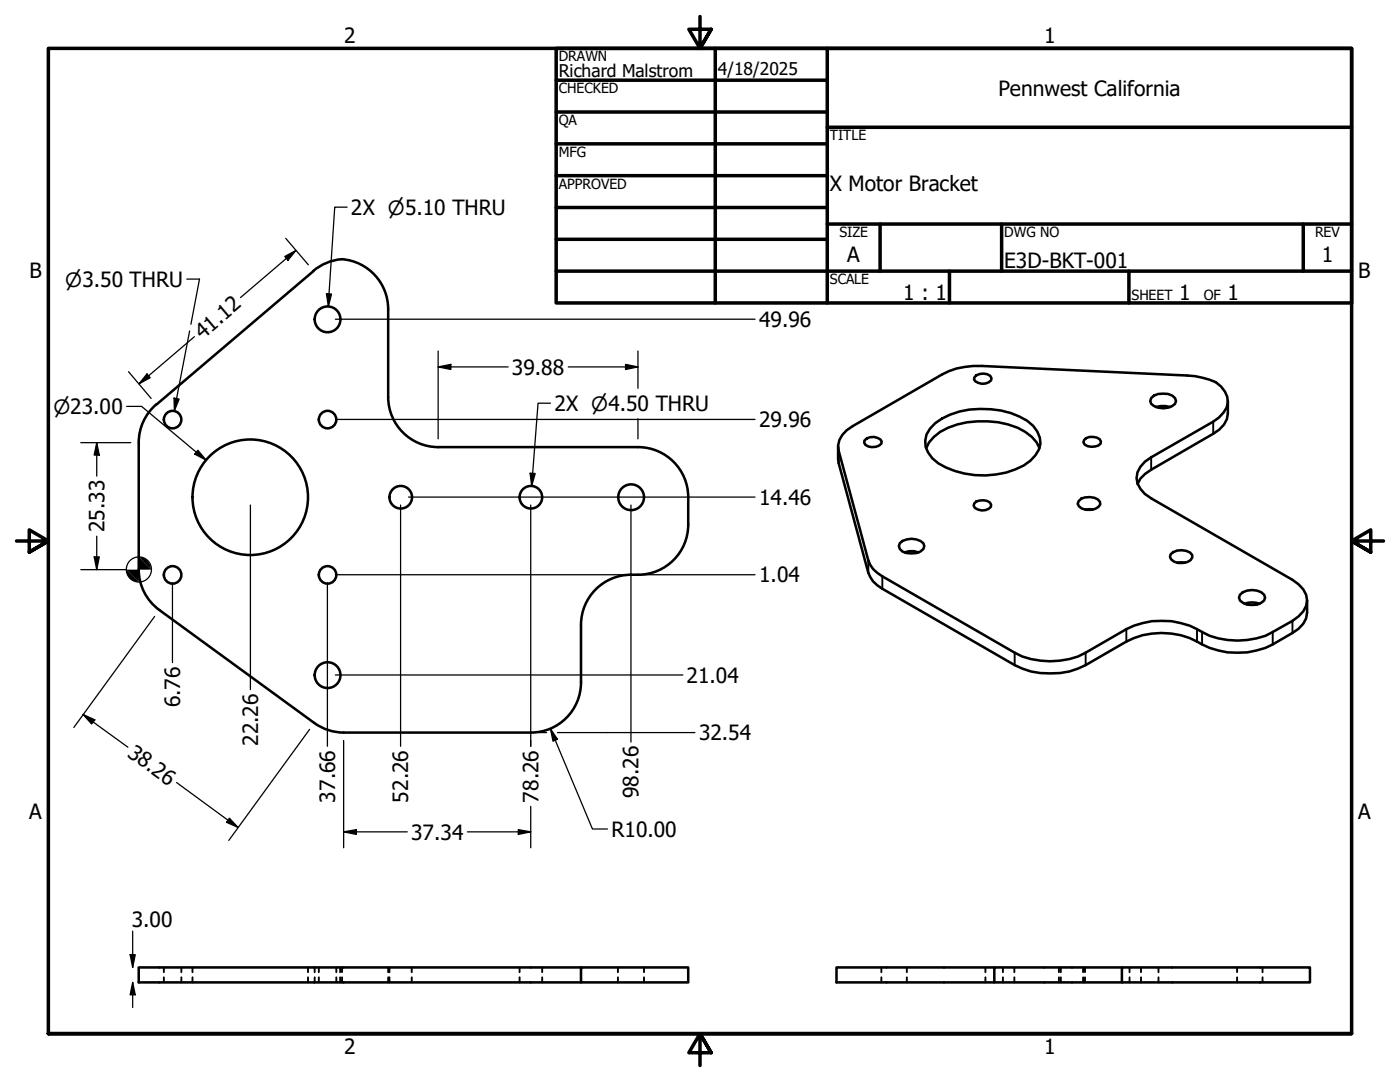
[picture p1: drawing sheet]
<svg xmlns="http://www.w3.org/2000/svg" width="279mm" height="216mm" viewBox="0 0 279 216" stroke-linecap="round" stroke-linejoin="round" font-family="sans-serif">
<!-- layer: Hidden (ANSI) -->
<g fill="none" stroke="#000" stroke-width=".38">
<path d="M32.7 193v1M32.7 195v1M36.2 193v1M36.2 195v1M38.4 193v1M38.4 195v1M61.5 193v1M61.5 195v1M62.8 193v1M62.8 195v1M63.6 193v1M63.6 195v1"/>
<path d="M67.1 193v1M67.1 195v1M67.9 193v1M67.9 195v1M68.3 193v1M68.3 195v1M77.5 193v1M77.5 195v1M77.7 193v1M77.7 195v1M82.2 193v1M82.2 195v1"/>
<path d="M103.7 193v1M103.7 195v1M108.2 193v1M108.2 195v1M123.3 193v1M123.3 195v1M128.5 193v1M128.5 195v1M175.9 193v1M175.9 195v1M181 193v1M181 195v1"/>
<path d="M196.7 193v1M196.7 195v1M200.2 193v1M200.2 195v1M202.4 193v1M202.4 195v1M211.3 193v1M211.3 195v1M211.7 193v1M211.7 195v1M216.2 193v1M216.2 195v1"/>
<path d="M216.5 193v1M216.5 195v1M225.4 193v1M225.4 195v1M227.7 193v1M227.7 195v1M231.2 193v1M231.2 195v1M246.9 193v1M246.9 195v1M252 193v1M252 195v1"/>
</g>
<!-- layer: Visible (ANSI) -->
<g fill="none" stroke="#000" stroke-width=".51">
<path d="M62.5 54.1l-31.3 26.6M68.2 51.7a10 10 0 0 0-5.7 2.4M68.3 51.7a10 10 0 0 1 9.2 10M77.5 79.2a10 10 0 0 0 10 10h39.8a10 10 0 0 1 10.1 10M77.5 61.7v17.5M194.9 74.9a2.61 2.61 0 0 1 2.7 .1l.3 .4-.1 .5a2.24 2.24 0 0 1-3.4-.2l.1-.5zM229.7 79.4a3.6 3.6 0 0 1 4.8 0l.2 .6-.2 .6a3.6 3.6 0 0 1-4.8 0l-.1-.6zM31.2 80.7a10 10 0 0 0-3.5 7.6v25.3a10 10 0 0 0 4.1 8.1M137.4 99.2v5.5M167.3 89.1l.1 3.4 5.9 21.8a5.5 5.5 0 0 0 2.8 3.2l26.4 15.2a16 16 0 0 0 14.2 0l8.1-4.7a15.4 15.4 0 0 1 15.1 .6 15.9 15.9 0 0 0 14.1 0l3.9-2.3a4.9 4.9 0 0 0 3-4.1v-2.4M169 85.9l1.2-.9 17.9-10.3a14.1 14.1 0 0 1 7.9-1.7l40.9 1.9a16.7 16.7 0 0 1 5.7 1.4 4.5 4.5 0 0 1 2.2 5l-.6 1.1-.9 .9-1.2 .8-12.4 7.1a5.1 5.1 0 0 0-2.9 4.2 5.1 5.1 0 0 0 2.9 4l28.2 16.3a5.1 5.1 0 0 1 3 4.1 5.1 5.1 0 0 1-3 4.1l-3.9 2.2a15.4 15.4 0 0 1-15.1-.6 15.9 15.9 0 0 0-14.1 0l-8.1 4.7a15.5 15.5 0 0 1-14.2 0l-26.4-15.2a5.5 5.5 0 0 1-2.8-3.2l-5.9-21.8a4 4 0 0 1 1.6-4.1zM172.5 87.9a2.23 2.23 0 0 1 3.5 .2l-.1 .4a2.44 2.44 0 0 1-3.2 .3l-.2-.5z"/>
<path d="M184.8 89.4a7.7 7.7 0 0 1 4.4-4.1 18.3 18.3 0 0 1 15.4 .9l1.3 1 1 1.1 .6 1.1M186.6 84.5a17 17 0 0 1 16.9-1.4 6.2 6.2 0 0 1 4.1 5.4 6.8 6.8 0 0 1-5 5.2 17.6 17.6 0 0 1-15.3-1.2 5.3 5.3 0 0 1-2.6-4.6l.2-1.2 .7-1.2zM215.8 99.5a3.8 3.8 0 0 1 3.3 .1l.4 .5 .1 .5a2.96 2.96 0 0 1-4.3 .4l-.2-.5 .2-.5zM216.7 87.4a2.81 2.81 0 0 1 2.8 .2l.2 .5-.1 .4a2.57 2.57 0 0 1-3.1 .2l-.3-.4 .1-.5zM230.7 81.2l.9-.2 2 .2M245 80v2.5a4.9 4.9 0 0 1-2.9 4.1l-12.4 7.1-1.2 .9-.9 .9-.6 1.1M137.4 104.7a10.1 10.1 0 0 1-11.5 10 10 10 0 0 0-9.9 10M179.6 108.4a3.5 3.5 0 0 1 4.7 0l.2 .6a2.16 2.16 0 0 1-2.6 1.4 2.06 2.06 0 0 1-2.5-1.4zM180.5 110.2l.9-.2h1l.9 .2M194.8 100.1a2.81 2.81 0 0 1 2.7 .2l.3 .4-.1 .5a2.19 2.19 0 0 1-3.4-.3l.1-.4zM216.6 101.7h1.5M233.6 110.6a3.1 3.1 0 0 1 3.9-.4l.4 .5v.6a2.48 2.48 0 0 1-2.8 1l-.8-.2-.6-.5-.2-.5z"/>
<path d="M234.9 112.3h1.6M247.5 118.7a3.5 3.5 0 0 1 4.8 0l.2 .6-.2 .5a3.7 3.7 0 0 1-4.8 0l-.2-.5zM31.8 121.7l30.9 22.6M116 124.7v11.5M116 136.2a10 10 0 0 1-10.1 10M248.3 120.5a4.7 4.7 0 0 1 3.1 0M62.7 144.3a10 10 0 0 0 5.9 1.9h37.3M116 193h21.4v3h-21.4zM116 193h-88.3v3h88.3M198.4 196h25.5v-3h37.5v3h-37.5M198.4 193h-31.5v3h31.5v-3h25.5"/>
<circle cx="65.4" cy="63.7" r="2.57"/>
<circle cx="34.4" cy="83.7" r="1.75"/>
<circle cx="49.9" cy="99.2" r="11.5"/>
<circle cx="65.4" cy="83.7" r="1.75"/>
<circle cx="80" cy="99.2" r="2.25"/>
<circle cx="105.9" cy="99.2" r="2.25"/>
<circle cx="126" cy="99.2" r="2.57"/>
<circle cx="34.4" cy="114.7" r="1.75"/>
<circle cx="65.4" cy="114.7" r="1.75"/>
<circle cx="65.4" cy="134.7" r="2.57"/>
</g>
<!-- layer: Visible Narrow (ANSI) -->
<path d="M167.4 90v2.5M229.7 91.2v2.5M242.1 84.1v2.5M173.3 111.8v2.5M176.1 115v2.5M202.5 130.2v2.5M216.7 130.2v2.5M224.8 125.5v2.5M238.9 125.5v2.5M239.9 126.1v2.5M254 126.1v2.5M257.9 123.9v2.4" fill="none" stroke="#000" stroke-width=".38"/>
<!-- layer: Border (ANSI) -->
<g fill="none" stroke="#000" stroke-width=".7">
<path d="M111 9.7h158.7v50.8h-158.7zM111 16h54.1M139.7 3.3v6.4l-2.2-3.9h4.4l-2.2 3.9 2.2-3.9M142.7 9.7v50.8M165.1 9.7v50.8M111 22.4h54.1M111 28.7h54.1M111 35.1h54.1M165.1 25.4h104.6M111 41.4h54.1M111 47.8h54.1M111 54.1h158.7"/>
<path d="M165.1 44.7h104.6M175.6 44.7v9.4M189.5 54.1v6.4M199.9 44.7v9.4M225.3 54.1v6.4M260.1 44.7v9.4M3.3 107.9h6.4l-3.9-2.2v4.5l3.9-2.3-3.9 2.3M276.1 107.9h-6.4l3.9-2.2v4.5l-3.9-2.3 3.9 2.3M9.7 206.2v-196.5h260v196.5h-260h260M141.9 210.1l-2.2-3.9 2.2 3.9h-4.4l2.2-3.9v6.4"/>
</g>
<!-- layer: Dimension (ANSI) -->
<g fill="none" stroke="#000" stroke-width=".25">
<path d="M56.8 51.2l2.3-1.2-1.6 1.9zM57 47.6l4.5 5.2M59.1 50l-11.1 9.4M25.7 74.2l4.5 5.3M29.3 74.6l.7 .8-2.3 1.2zM38.8 67.2l-11.1 9.4M66.9 63.7h83.8M87.4 73.2l2.6-.5v1zM87.4 73.2h14M87.4 70v17.6M113.4 73.2h13.9M124.8 72.7l2.5 .5-2.5 .5z"/>
<path d="M127.3 70v7.5M16.1 88.3h10M19.3 88.3l.5 2.5h-1zM19.3 88.3v6.7M25.3 81.1h3l12.8 10.7M39.5 89.9l1.6 1.9-2.2-1.2zM66.9 83.7h83.8M81.5 99.2h69.2M127.3 83.6v4M16.1 113.7h9.2M18.8 111.1h1l-.5 2.6zM19.3 107v6.7"/>
<path d="M34.4 116.3v15.9M50 100.8v36.8M65.3 116.3v32.6M66.9 114.7h83.8M79.9 100.8v48.1M105.9 100.8v48.1v-1.1M125.9 100.8v47.3M30.9 123l-16.2 22.2M66.9 134.7h69.4M16.6 142.6l2.3 1-.6 .9zM16.6 142.6l8.9 6.5M35.2 156.1l12.3 9"/>
<path d="M61.8 145.5l-16.1 22.2M68.6 147.8v21.4M107.6 146.2h1.5M109.9 145.4l1.4 2.1-.9 .4zM109.9 145.4l8.3 20h3M111.3 146.2h27.4M45.8 163.3l1.7 1.8-2.3-1zM68.6 166l2.5-.5v1zM68.6 166h12.7M93.3 166h12.6M103.4 165.5l2.5 .5-2.5 .5zM105.9 160.9v8.3"/>
<path d="M26 190.5h1l-.5 2.5zM26.5 196l.5 2.5h-1zM26.5 185.8v7.2M26.5 196v5"/>
<circle cx="27.7" cy="113.6" r="2.51"/>
</g>
<g fill="#000">
<path d="M56.8 51.2l2.3-1.2-1.6 1.9zM29.3 74.6l.7 .8-2.3 1.2zM87.4 73.2l2.6-.5v1zM124.8 72.7l2.5 .5-2.5 .5zM19.3 88.3l.5 2.5h-1zM39.5 89.9l1.6 1.9-2.2-1.2zM18.8 111.1h1l-.5 2.6zM16.6 142.6l2.3 1-.6 .9zM109.9 145.4l1.4 2.1-.9 .4zM45.8 163.3l1.7 1.8-2.3-1zM68.6 166l2.5-.5v1zM103.4 165.5l2.5 .5-2.5 .5z"/>
<path d="M26 190.5h1l-.5 2.5zM26.5 196l.5 2.5h-1z"/>
<path d="M25.2 113.7l2.5 2.4a2.39 2.39 0 0 1-2.5-2.4z" fill-rule="evenodd"/>
<path d="M27.7 111.1l2.5 2.6h-5l2.5 2.4z" fill-rule="evenodd"/>
<path d="M27.7 111.1a2.49 2.49 0 0 1 2.5 2.6z" fill-rule="evenodd"/>
</g>
<!-- layer: Symbol (ANSI) -->
<path d="M37.3 55.7h2.5l-1.7 9M65.2 58.6l1 .1-.7 2.5zM69.3 41.3h-2.5l-1.3 19.9M34.7 79.4l1.1 .2-1 2.4zM37.8 66l-3 16M105.8 94.4l1 .1-.7 2.5zM109.9 80.5h-2.5l-1.3 16.5" fill="none" stroke="#000" stroke-width=".25"/>
<path d="M65.2 58.6l1 .1-.7 2.5zM34.7 79.4l1.1 .2-1 2.4zM105.8 94.4l1 .1-.7 2.5z" fill="#000"/>
<g font-size="4.2">
<text x="68.7" y="8.6">2</text>
<text x="208.4" y="8.6">1</text>
<text x="199.3" y="19.1">Pennwest California</text>
<text x="165.6" y="38.2">X Motor Bracket</text>
<text x="70" y="42.9">2X ⌀5.10 THRU</text>
<text x="169.1" y="52.2">A</text>
<text x="200.4" y="53.5">E3D-BKT-001</text>
<text x="263.8" y="52.2">1</text>
<text x="5.9" y="55.5">B</text>
<text x="180.3" y="59.9">1 : 1</text>
<text x="235.3" y="59.9">1</text>
<text x="245" y="59.9">1</text>
<text x="271.1" y="55.5">B</text>
<text x="151.5" y="65.2">49.96</text>
<text x="40.4" y="67.8" transform="rotate(-40 40.4 67.8)">41.12</text>
<text x="102.2" y="74.7">39.88</text>
<text x="110.7" y="82">2X ⌀4.50 THRU</text>
<text x="151.5" y="85.2">29.96</text>
<text x="151.5" y="100.7">14.46</text>
<text x="20.8" y="106.2" transform="rotate(-90 20.8 106.2)">25.33</text>
<text x="151.5" y="116.2">1.04</text>
<text x="137" y="136.2">21.04</text>
<text x="35.9" y="141.2" transform="rotate(-90 35.9 141.2)">6.76</text>
<text x="51.5" y="148.8" transform="rotate(-90 51.5 148.8)">22.26</text>
<text x="139.5" y="147.7">32.54</text>
<text x="25.3" y="150.8" transform="rotate(36 25.3 150.8)">38.26</text>
<text x="66.9" y="160.1" transform="rotate(-90 66.9 160.1)">37.66</text>
<text x="81.5" y="160.1" transform="rotate(-90 81.5 160.1)">52.26</text>
<text x="107.4" y="160.1" transform="rotate(-90 107.4 160.1)">78.26</text>
<text x="127.4" y="159.3" transform="rotate(-90 127.4 159.3)">98.26</text>
<text x="5.8" y="163.4">A</text>
<text x="82" y="167.5">37.34</text>
<text x="122" y="166.9">R10.00</text>
<text x="271" y="163.4">A</text>
<text x="26.3" y="184.9">3.00</text>
<text x="68.7" y="210.3">2</text>
<text x="208.4" y="210.3">1</text>
</g>
<g font-size="3.9">
<text x="13" y="57.2">⌀3.50 THRU</text>
<text x="10.7" y="82.5">⌀23.00</text>
</g>
<g font-size="3.5">
<text x="111.5" y="15.4">Richard Malstrom</text>
<text x="143.3" y="14.9">4/18/2025</text>
</g>
<g font-size="2.8">
<text x="111.5" y="12.2">DRAWN</text>
<text x="111.5" y="18.6">CHECKED</text>
<text x="111.5" y="25">QA</text>
<text x="165.6" y="27.9">TITLE</text>
<text x="111.5" y="31.3">MFG</text>
<text x="111.5" y="37.7">APPROVED</text>
<text x="167.5" y="47.3">SIZE</text>
<text x="200.4" y="47.3">DWG NO</text>
<text x="262.4" y="47.2">REV</text>
<text x="165.6" y="56.7">SCALE</text>
<text x="225.8" y="59.9">SHEET</text>
<text x="240.2" y="59.9">OF</text>
</g>
</svg>
